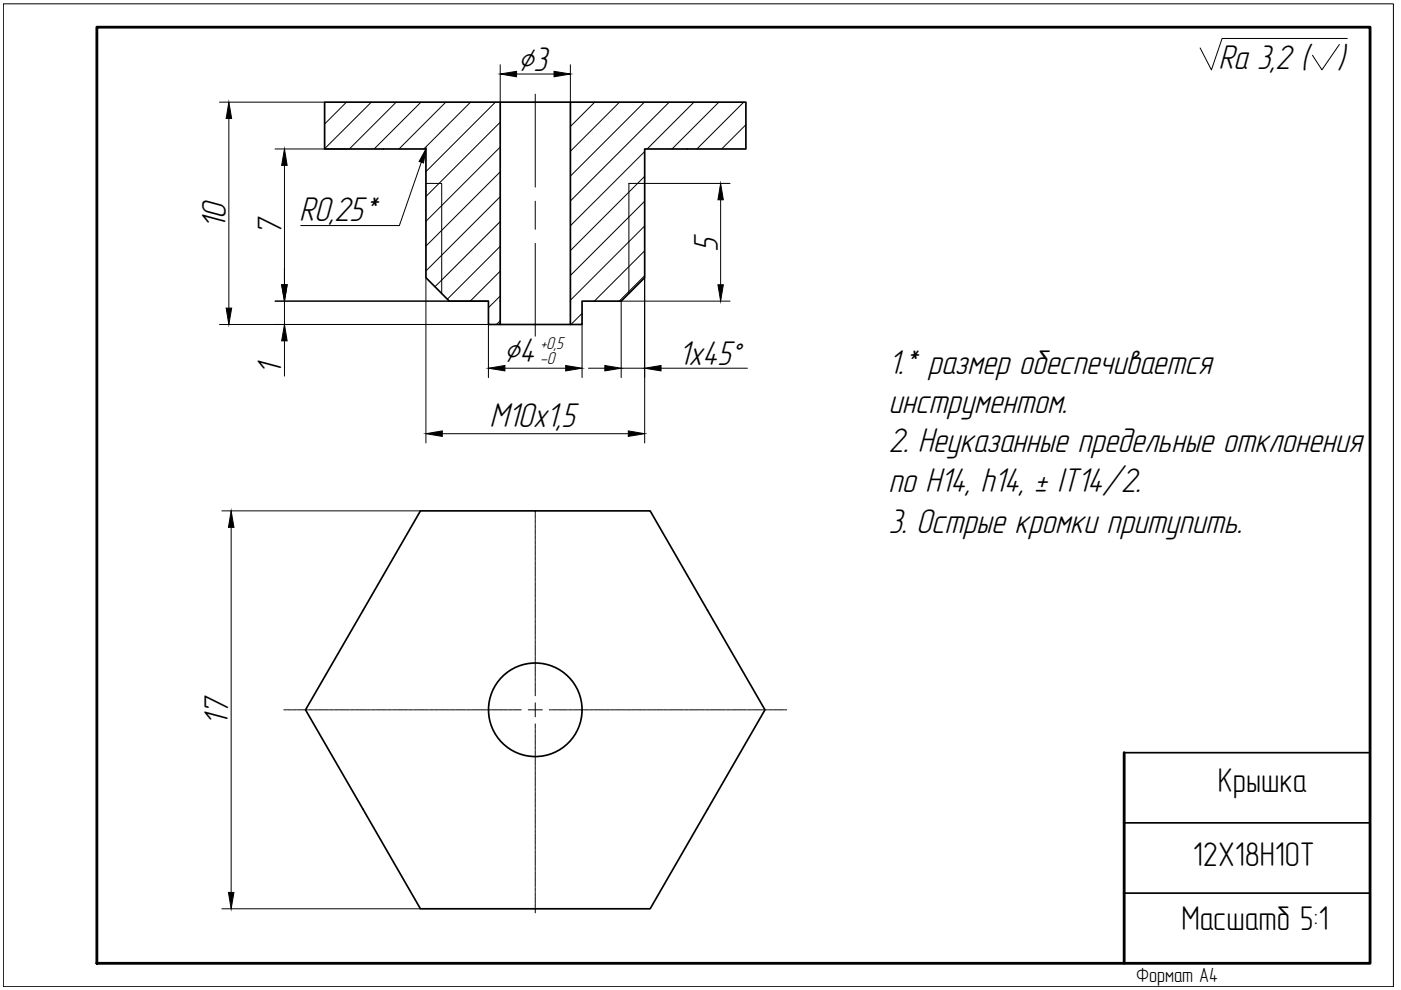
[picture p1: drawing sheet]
<svg xmlns="http://www.w3.org/2000/svg" width="297mm" height="210mm" viewBox="0 0 297 210" stroke-linecap="round" stroke-linejoin="round" font-family="sans-serif">
<g fill="none" stroke="#000" stroke-width=".21">
<path d="M106.1 13.7v8M109.5 15.7h8M113.5 20v19.7M120.9 13.7v8M284 9.4l-3.7 5.4-2-3.1M285.7 8.2h-26.6l-2.3 6.6-2.3-4.6M46.5 21.7h22.3M48.5 25.1v40.2M58.3 31.6h15.5M60.3 35.1v25.3M73.5 21.7l-4.7 4.6M78.7 21.7l-9.9 9.8"/>
<path d="M84 21.7l-9.9 9.9M89.2 21.7l-9.9 9.9M89.3 34.4l-4.6 13.4h-20.9M90.3 38.9h3.3v23.3M94.5 21.7l-9.9 9.9M99.8 21.7l-9.9 9.9M105 21.7l-14.7 14.7M106.1 25.9l-15.8 15.8M106.1 31.2l-15.8 15.7M106.1 36.4l-15.8 15.8M126.1 21.7l-5.2 5.1M131.3 21.7l-10.4 10.4"/>
<path d="M136.6 21.7l-15.7 15.6M136.7 37.4l-15.8 15.7M136.7 32.1l-15.8 15.8M141.9 21.7l-21 20.9M147.1 21.7l-9.9 9.9M152.4 21.7l-9.9 9.9M154.8 38.9h-21.5v23.3M157.7 21.7l-9.9 9.9M158.1 26.4l-5.1 5.2M90.3 58.9v35M106.1 41.7l-15.8 15.8M106.1 47l-13.9 13.8"/>
<path d="M106.1 52.2l-11.2 11.2M106.1 57.5l-6.4 6.3M113.5 42.7v5.9M113.5 51.6v19.7M136.7 53.2l-10.7 10.6M136.7 58.4l-5.4 5.4M136.7 42.7l-15.8 15.7M136.7 47.9l-15.8 15.8M136.7 58.9v35M152.8 42.4v18M46.5 68.8h57.1v11.3M58.3 63.8h45.3"/>
<path d="M60.3 63.8v5M60.3 72.3v7.4M106.1 62.8l-2.5 2.4M106.1 68l-.8 .8M107 78.1h12.9M123.4 66.4l-2.3 2.4M123.4 68.8v11.3M124.8 78.1h3.4M131.7 78.1h5M140.2 78.1h18.3M154.8 63.8h-23.1v16.3M93.8 92h39.4"/>
<path d="M47 108.3h42.1M49 111.8v77.4M113.5 108.2v.5M113.5 108.8v.2M113.5 109.1v.7M113.5 109.9v.2M113.5 110.2v.7M113.5 111v.2M113.5 111.3v.7M113.5 112.2v.1M113.5 112.4v.8M113.5 113.3v.1"/>
<path d="M113.5 113.5v.8M113.5 114.4v.1M113.5 114.6v.8M113.5 115.5v.1M113.5 115.8v.7M113.5 116.6v.2M113.5 116.9v.7M113.5 117.8v.1M113.5 118v.8M113.5 118.9v.1M113.5 119.1v.8M113.5 120v.1"/>
<path d="M113.5 120.2v.8M113.5 121.1v.1M113.5 121.4v.7M113.5 122.2v.2M113.5 122.5v.7M113.5 123.3v.2M113.5 123.6v.7M113.5 124.4v.2M113.5 124.7v.7M113.5 125.6v.1M113.5 125.8v.8M113.5 126.7v.1"/>
<path d="M113.5 126.9v.8M113.5 127.8v.1M113.5 128v.8M113.5 128.9v.1M113.5 129.2v.7M113.5 130v.2M113.5 130.3v.7M113.5 131.2v.1M113.5 131.4v.8M113.5 132.3v.1M113.5 132.5v.8M113.5 133.4v.1"/>
<path d="M113.5 133.6v.8M113.5 134.5v.1M113.5 134.8v.7M113.5 135.6v.1M113.5 135.9v.7M113.5 136.7v.2M113.5 137v.7M113.5 137.8v.2M113.5 138.1v.7M113.5 139v.1M113.5 139.2v.8M60.2 150.5h.4"/>
<path d="M60.7 150.5h.1M61 150.5h.7M61.8 150.5h.2M62.1 150.5h.7M63 150.5h.1M63.2 150.5h.8M64.1 150.5h.1M64.3 150.5h.8M65.2 150.5h.1M65.4 150.5h.8M66.3 150.5h.1M66.6 150.5h.7"/>
<path d="M67.4 150.5h.1M67.7 150.5h.7M68.5 150.5h.2M68.8 150.5h.7M69.7 150.5h.1M69.9 150.5h.7M70.8 150.5h.1M71 150.5h.8M71.9 150.5h.1M72.1 150.5h.8M73 150.5h.1M73.3 150.5h.7"/>
<path d="M74.1 150.5h.1M74.4 150.5h.7M75.2 150.5h.2M75.5 150.5h.7M76.4 150.5h.1M76.6 150.5h.8M77.5 150.5h.1M77.7 150.5h.8M78.6 150.5h.1M78.8 150.5h.8M79.7 150.5h.1M80 150.5h.7"/>
<path d="M80.8 150.5h.1M81.1 150.5h.7M81.9 150.5h.2M82.2 150.5h.7M83.1 150.5h.1M83.3 150.5h.7M84.2 150.5h.1M84.4 150.5h.8M85.3 150.5h.1M85.5 150.5h.8M86.4 150.5h.1M86.7 150.5h.7"/>
<path d="M87.5 150.5h.1M87.8 150.5h.7M88.6 150.5h.2M88.9 150.5h.7M89.8 150.5h.1M90 150.5h.7M90.9 150.5h.1M91.1 150.5h.8M92 150.5h.1M92.2 150.5h.8M93.1 150.5h.1M93.4 150.5h.7"/>
<path d="M94.2 150.5h.1M94.5 150.5h.7M95.3 150.5h.2M95.6 150.5h.7M96.5 150.5h.1M96.7 150.5h.7M97.6 150.5h.1M97.8 150.5h.8M98.7 150.5h.1M98.9 150.5h.8M99.8 150.5h.1M100 150.5h.8"/>
<path d="M100.9 150.5h.1M101.2 150.5h.7M102 150.5h.2M102.3 150.5h.7M103.2 150.5h.1M103.4 150.5h.7M104.3 150.5h.1M104.5 150.5h.8M105.4 150.5h.1M105.6 150.5h.8M106.5 150.5h.1M106.8 150.5h.7"/>
<path d="M107.6 150.5h.1M107.9 150.5h.7M108.7 150.5h.2M109 150.5h.7M109.8 150.5h.2M110.1 150.5h.4M112 150.5h3M113.5 140.1v.1M113.5 140.3v.8M113.5 141.2v.1M113.5 141.4v.8M113.5 142.3v.1"/>
<path d="M113.5 142.6v.7M113.5 143.4v.2M113.5 143.7v.7M113.5 144.6v.1M113.5 144.8v.7M113.5 145.7v.1M113.5 145.9v.8M113.5 146.8v.1M113.5 147v.5M113.5 149v3M113.5 153.5v.9M113.5 154.5v.1"/>
<path d="M113.5 154.7v.8M113.5 155.6v.1M113.5 155.8v.8M113.5 156.7v.1M113.5 157v.7M113.5 157.8v.2M113.5 158.1v.7M113.5 158.9v.2M113.5 159.2v.7M116.5 150.5h.4M117 150.5h.1M117.2 150.5h.8"/>
<path d="M118.1 150.5h.1M118.4 150.5h.7M119.2 150.5h.2M119.5 150.5h.7M120.4 150.5h.1M120.6 150.5h.7M121.5 150.5h.1M121.7 150.5h.8M122.6 150.5h.1M122.8 150.5h.8M123.7 150.5h.1M123.9 150.5h.8"/>
<path d="M124.8 150.5h.1M125.1 150.5h.7M125.9 150.5h.2M126.2 150.5h.7M127 150.5h.2M127.3 150.5h.7M128.2 150.5h.1M128.4 150.5h.8M129.3 150.5h.1M129.5 150.5h.8M130.4 150.5h.1M130.6 150.5h.8"/>
<path d="M131.5 150.5h.1M131.8 150.5h.7M132.6 150.5h.2M132.9 150.5h.7M133.7 150.5h.2M134 150.5h.7M134.9 150.5h.1M135.1 150.5h.8M136 150.5h.1M136.2 150.5h.8M137.1 150.5h.1M137.3 150.5h.8"/>
<path d="M138.2 150.5h.1M138.5 150.5h.7M139.3 150.5h.2M139.6 150.5h.7M140.4 150.5h.2M140.7 150.5h.7M141.6 150.5h.1M141.8 150.5h.8M142.7 150.5h.1M142.9 150.5h.8M143.8 150.5h.1M144 150.5h.8"/>
<path d="M144.9 150.5h.1M145.2 150.5h.7M146 150.5h.2M146.3 150.5h.7M147.1 150.5h.2M147.4 150.5h.7M148.3 150.5h.1M148.5 150.5h.8M149.4 150.5h.1M149.6 150.5h.8M150.5 150.5h.1M150.7 150.5h.8"/>
<path d="M151.6 150.5h.1M151.9 150.5h.7M152.7 150.5h.2M153 150.5h.7M153.8 150.5h.2M154.1 150.5h.7M155 150.5h.1M155.2 150.5h.8M156.1 150.5h.1M156.3 150.5h.8M157.2 150.5h.1M157.4 150.5h.8"/>
<path d="M158.3 150.5h.1M158.6 150.5h.7M159.4 150.5h.1M159.7 150.5h.7M160.5 150.5h.2M160.8 150.5h.7M161.7 150.5h.1M161.9 150.5h.8M162.8 150.5h.1M163 150.5h.8M163.9 150.5h.1M164.1 150.5h.8"/>
<path d="M165 150.5h.1M165.3 150.5h.7M166.1 150.5h.2M166.4 150.5h.4M113.5 160.1v.1M113.5 160.3v.7M113.5 161.2v.1M113.5 161.4v.8M113.5 162.3v.1M113.5 162.5v.8M113.5 163.4v.1M113.5 163.6v.8"/>
<path d="M113.5 164.5v.1M113.5 164.8v.7M113.5 165.6v.2M113.5 165.9v.7M113.5 166.8v.1M113.5 167v.8M113.5 167.9v.1M113.5 168.1v.8M113.5 169v.1M113.5 169.2v.8M113.5 170.1v.1M113.5 170.4v.7"/>
<path d="M113.5 171.2v.2M113.5 171.5v.7M113.5 172.3v.2M113.5 172.6v.7M113.5 173.4v.2M113.5 173.7v.7M113.5 174.6v.1M113.5 174.8v.8M113.5 175.7v.1M113.5 175.9v.8M113.5 176.8v.1M113.5 177v.8"/>
<path d="M113.5 177.9v.1M113.5 178.2v.7M113.5 179v.2M113.5 179.3v.7M47 192.7h42.1M113.5 180.2v.1M113.5 180.4v.8M113.5 181.3v.1M113.5 181.5v.8M113.5 182.4v.1M113.5 182.6v.8M113.5 183.5v.1"/>
<path d="M113.5 183.8v.7M113.5 184.6v.1M113.5 184.9v.7M113.5 185.7v.2M113.5 186v.7M113.5 186.8v.2M113.5 187.1v.7M113.5 188v.1M113.5 188.2v.8M113.5 189.1v.1M113.5 189.3v.8M113.5 190.2v.1"/>
<path d="M113.5 190.4v.8M113.5 191.3v.1M113.5 191.6v.7M113.5 192.4v.2M113.5 192.7v.9"/>
</g>
<g fill="none" stroke="#000" stroke-width=".36">
<path d="M106.1 21.7v47.1h-2.5v-5h-8.3l-5-4.9v-27.3h-21.5v-9.9h89.3v9.9h-21.4v27.3l-5 4.9h-8.3v5h-2.5v-47.1M106.1 68.8h14.8M89.1 108.3h48.7l24.4 42.2-24.4 42.2h-48.7l-24.3-42.2zM238.3 159.6h52.2M238.3 174.5h52.2M238.3 189.4h52.2"/>
<circle cx="113.5" cy="150.5" r="9.9"/>
</g>
<path d="M20.5 5.8h270v198.4h-270zM238.3 159.6v44.6" fill="none" stroke="#000" stroke-width=".59"/>
<path d="M.7 .8h294.7v208.4h-294.7z" fill="none" stroke="#000" stroke-width=".21"/>
<g fill="#000" stroke="#000" stroke-width=".21">
<path d="M106.1 15.7l3.4-.6v1.2zM117.5 15.1l3.4 .6-3.4 .6zM48.5 21.7l.6 3.4h-1.2zM60.3 31.6l.6 3.5h-1.2zM90.3 31.6l-.5 3-.9-.4zM152.8 38.9l.6 3.5h-1.2zM47.9 65.3h1.2l-.6 3.5zM59.7 60.4h1.2l-.6 3.4zM60.3 68.8l.6 3.5h-1.2zM103.6 78.1l3.4-.6v1.1zM119.9 77.5l3.5 .6-3.5 .5zM128.2 77.5l3.5 .6-3.5 .5z"/>
<path d="M136.7 78.1l3.5-.6v1.1zM152.2 60.4h1.2l-.6 3.4zM90.3 92l3.5-.6v1.1zM133.2 91.4l3.5 .6-3.5 .5zM49 108.3l.6 3.5h-1.2zM48.4 189.2h1.2l-.6 3.5z"/>
</g>
<g font-size="7.5">
<text x="109.8" y="15.1">∅3</text>
<text x="258.3" y="14.5">Ra 3,2 (</text>
<text x="283.5" y="14.5">)</text>
<text x="63.4" y="46.8">R0,25*</text>
<text x="47.9" y="48.6" transform="rotate(-90 47.9 48.6)">10</text>
<text x="59.7" y="50" transform="rotate(-90 59.7 50)">7</text>
<text x="152.2" y="53.5" transform="rotate(-90 152.2 53.5)">5</text>
<text x="106.8" y="76.8">∅4</text>
<text x="143.9" y="77.5">1х45°</text>
<text x="59.7" y="79.5" transform="rotate(-90 59.7 79.5)">1</text>
<text x="188.4" y="79.2">1.* размер обеспечивается</text>
<text x="188.4" y="87.5">инструментом.</text>
<text x="103.8" y="90.6">М10х1,5</text>
<text x="188.4" y="95.7">2. Неуказанные предельные отклонения</text>
<text x="188.4" y="104.4">по H14, h14, ± IT14/2.</text>
<text x="188.4" y="113">3. Острые кромки притупить.</text>
<text x="48.4" y="153.8" transform="rotate(-90 48.4 153.8)">17</text>
</g>
<g font-size="7.3">
<text x="258.2" y="167.9">Крышка</text>
<text x="252.9" y="183.6">12Х18Н10Т</text>
<text x="250.5" y="197.1">Масшатб 5:1</text>
</g>
<text font-size="4.4" x="240.9" y="208.2">Формат А4</text>
<g font-size="3.8">
<text x="114.5" y="77.3">-0</text>
<text x="114.6" y="74">+0,5</text>
</g>
</svg>
